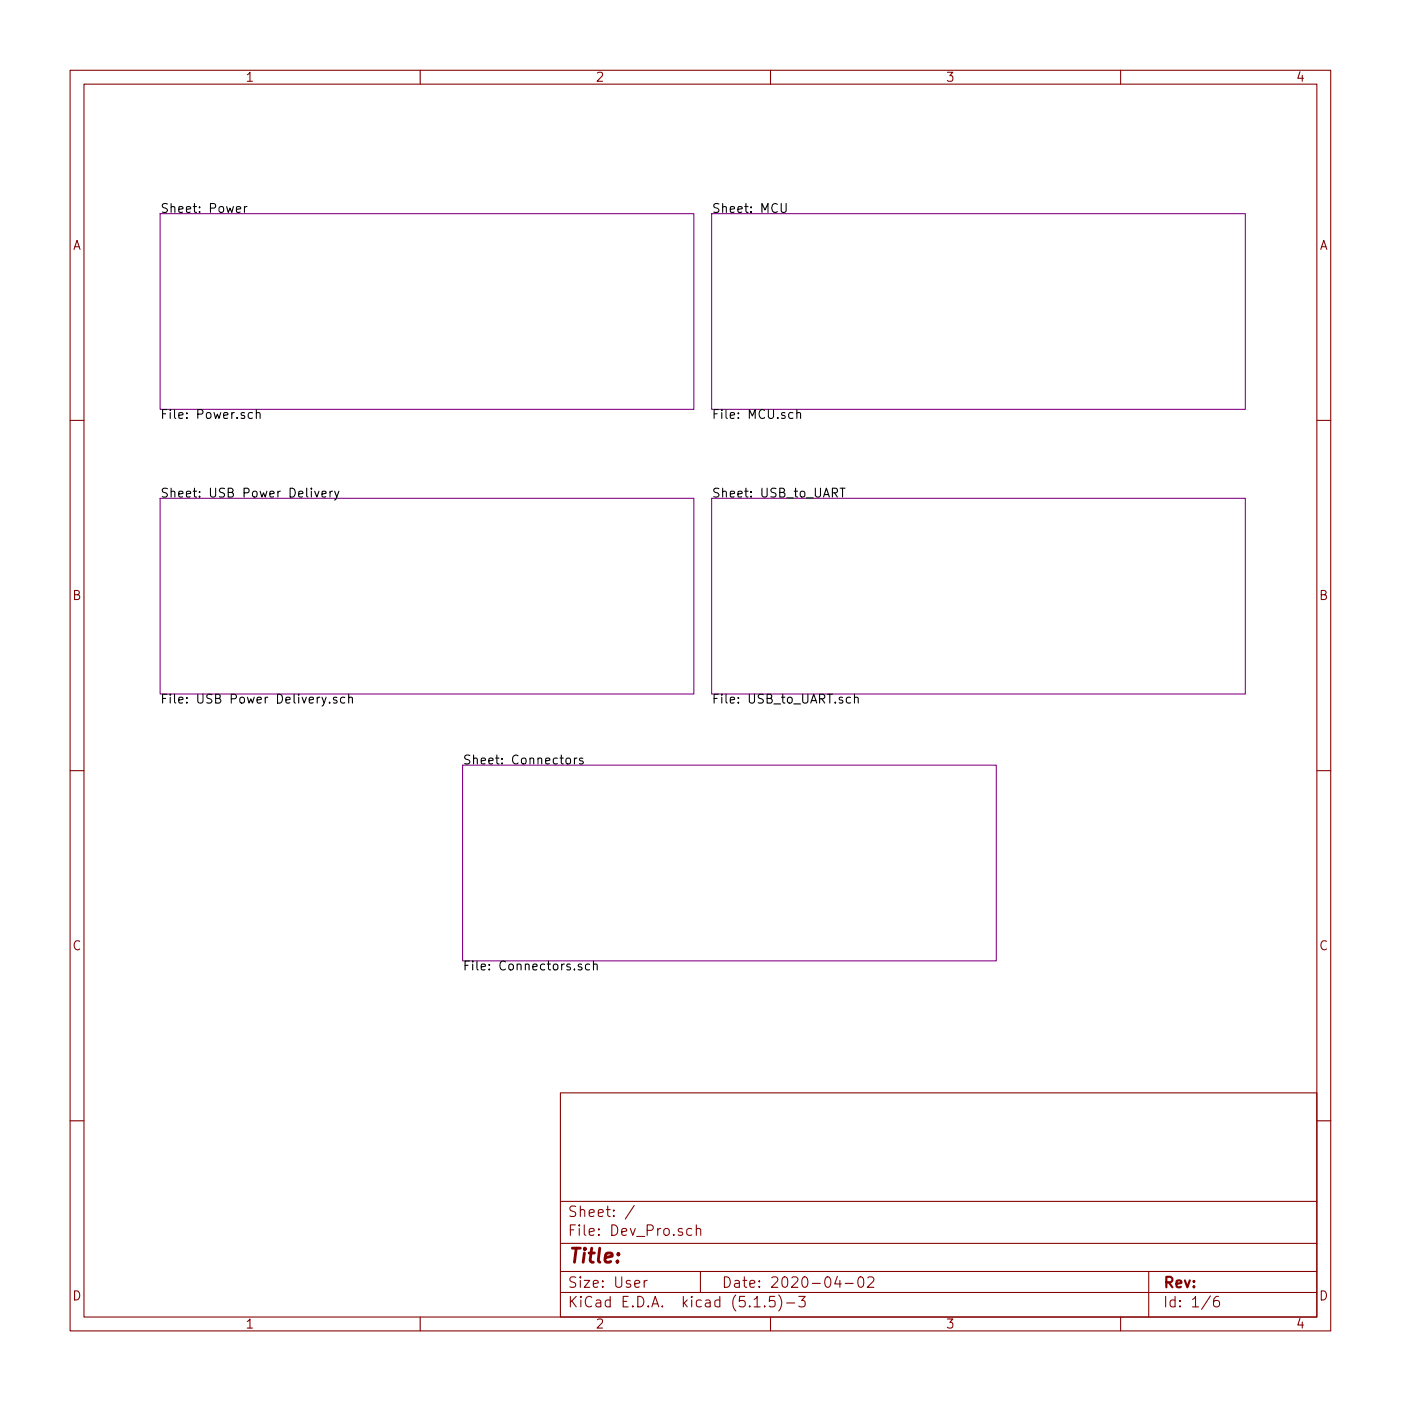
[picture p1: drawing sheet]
<svg xmlns="http://www.w3.org/2000/svg" width="200mm" height="200mm" viewBox="0 0 200 200" stroke-linecap="round" stroke-linejoin="round" font-family="sans-serif">
<g fill="none" stroke="#840000" stroke-width=".15">
<path d="M10 10h180v180h-180zM12 12h176v176h-176zM60 10v2M110 10v2M160 10v2M10 60h2M188 60h2M10 110h2M188 110h2M80 156h108v32h-108zM10 160h2M80 177.5h108"/>
<path d="M80 171.5h108M90.6 172.1l-1.3 1.9M98.8 175.5l-.5-.1-.3 .3 .1 .6 .2 .1 .5-.1M99.4 175.5a.38 .38 0 0 1 .7 .1v.8M99.4 174.9v1.5M188 160h2M60 188v2M80 184.5h108M80 181.5h108M92 182.8v1M92.4 182.8l-.3 .1-.1 .2M100 181.5v3"/>
<path d="M107.7 186.6h.8M109.2 186.5v.1l-.1-.1h.1v.1M110 188v2M110.6 185.1h-.7l-.1 .7 .1-.1a.62 .62 0 0 1 .7 .1v.7l-.2 .1h-.4l-.2-.1M111.2 184.9a1.71 1.71 0 0 1 0 2.3M112.3 186h1.2M114 185.1h1l-.5 .6 .4 .1 .1 .2-.1 .5-.2 .1h-.5l-.2-.1M119.6 182.2l-.4 1.1h.9M119.9 182.8v1M120.7 183.2h1.1M122.7 182.4a.37 .37 0 0 1 .6 .2v.3a.72 .72 0 0 1-.3 .9l-.4-.1a1.26 1.26 0 0 1 .1-1.3zM123.9 182.4l.2-.1 .5 .1a.37 .37 0 0 1 .1 .5l-.9 .9h1"/>
<path d="M160 188v2M164 181.5v6.5M172.8 185l-1.2 1.9M174 185.1a.62 .62 0 0 0-.7 .6v.6a.48 .48 0 0 0 .7 .2l.1-.2-.1-.5a.48 .48 0 0 0-.7 .2"/>
</g>
<path d="M22.9 30.5h76.2v27.9h-76.2zM101.6 30.5h76.2v27.9h-76.2zM22.9 71.1h76.2v28h-76.2zM101.6 71.1h76.2v28h-76.2zM66 109.2h76.2v28h-76.2z" fill="none" stroke="#840084" stroke-width=".15"/>
<g fill="none" stroke="#000" stroke-width=".15">
<path d="M33.8 29.9l.6-.1-.1-.3h-.4l-.1 .2v.6h.5M34.9 29.5v.8M35.3 29.5h-.3l-.1 .2M111.5 29.1v1l.3 .2h.2l.2-.2v-1M36 59l-.3-.1-.3 .2v.4l.2 .2h.4M36.6 59h.1a.31 .31 0 0 1 .4 .1v.6M36.6 58.5v1.2M113.8 59a.31 .31 0 0 1 .5 .1v.6M113.8 58.5v1.2M44.9 70.1l.3 .9 .3-.9M46 70.5l.6-.1-.1-.2-.3-.1-.2 .2v.6h.5M47.1 70.1v.9"/>
<path d="M47.5 70.1l-.3 .1-.1 .2M47.8 70.1l.3 .9M48.4 70.1l-.4 1.2-.2 .1M119.9 69.7h.7M120.3 69.7v1.3M46.6 99.5l-.4 1.2-.2 .1M48.1 99.6a.31 .31 0 0 0-.5 .1l.1 .2h.3l.1 .3-.1 .2-.4-.1M49.2 99.6l-.3-.1-.3 .3v.4l.1 .1h.5M49.8 99.7v-.1a.31 .31 0 0 1 .5 .1v.7M49.8 99.1v1.3M121.4 99.6l-.3-.1-.3 .3v.4l.2 .1h.4M122 99.7v-.1a.31 .31 0 0 1 .5 .1v.7"/>
<path d="M122 99.1v1.3M47.1 100.3v.1l-.1-.1h.1v.1M80.8 108.4l.3-.2 .3 .1 .1 .2-.1 .5-.3 .1-.3-.2zM82 108.2v.9M82.4 108.2l-.3 .1-.1 .2M83.2 108.3l-.3-.1-.2 .2 .1 .2 .4 .1 .1 .1-.1 .2h-.5M83 137.7a.31 .31 0 0 0-.5 .1l.1 .2h.3l.2 .3-.2 .2-.4-.1M84.2 137.7l-.4-.1-.2 .3 .1 .5h.5M84.7 137.8l.1-.1a.31 .31 0 0 1 .5 .1v.7M84.7 137.2v1.3"/>
</g>
<text font-size="2.8" fill="#840000" x="81" y="180.3">Title:</text>
<g font-size="2.1" fill="#840000">
<text x="81" y="173.8">Sheet: /</text>
<text x="81" y="176.5">File: Dev_Pro.sch</text>
<text x="81" y="183.9">Size: User</text>
<text x="103" y="183.9">Date: 2020-04-02</text>
<text x="166" y="183.9">Rev:</text>
<text x="81" y="186.7">KiCad E.D.A. kicad (5.1.5)-3</text>
<text x="166" y="186.7">Id: 1/6</text>
</g>
<g font-size="1.8" fill="#840000">
<text x="35" y="11.7">1</text>
<text x="85" y="11.7">2</text>
<text x="135" y="11.7">3</text>
<text x="185" y="11.7">4</text>
<text x="10.4" y="35.7">A</text>
<text x="188.4" y="35.7">A</text>
<text x="10.4" y="85.6">B</text>
<text x="188.4" y="85.6">B</text>
<text x="10.4" y="135.7">C</text>
<text x="188.4" y="135.7">C</text>
<text x="10.4" y="185.6">D</text>
<text x="188.4" y="185.6">D</text>
<text x="35" y="189.7">1</text>
<text x="85" y="189.7">2</text>
<text x="135" y="189.7">3</text>
<text x="185" y="189.7">4</text>
</g>
<g font-size="1.8">
<text x="22.9" y="30.4">Sheet: Power</text>
<text x="101.6" y="30.4">Sheet: MCU</text>
<text x="22.9" y="59.8">File: Power.sch</text>
<text x="101.6" y="59.8">File: MCU.sch</text>
<text x="22.9" y="71">Sheet: USB Power Delivery</text>
<text x="101.6" y="71">Sheet: USB_to_UART</text>
<text x="22.9" y="100.5">File: USB Power Delivery.sch</text>
<text x="101.6" y="100.5">File: USB_to_UART.sch</text>
<text x="66" y="109.1">Sheet: Connectors</text>
<text x="66" y="138.6">File: Connectors.sch</text>
</g>
</svg>
